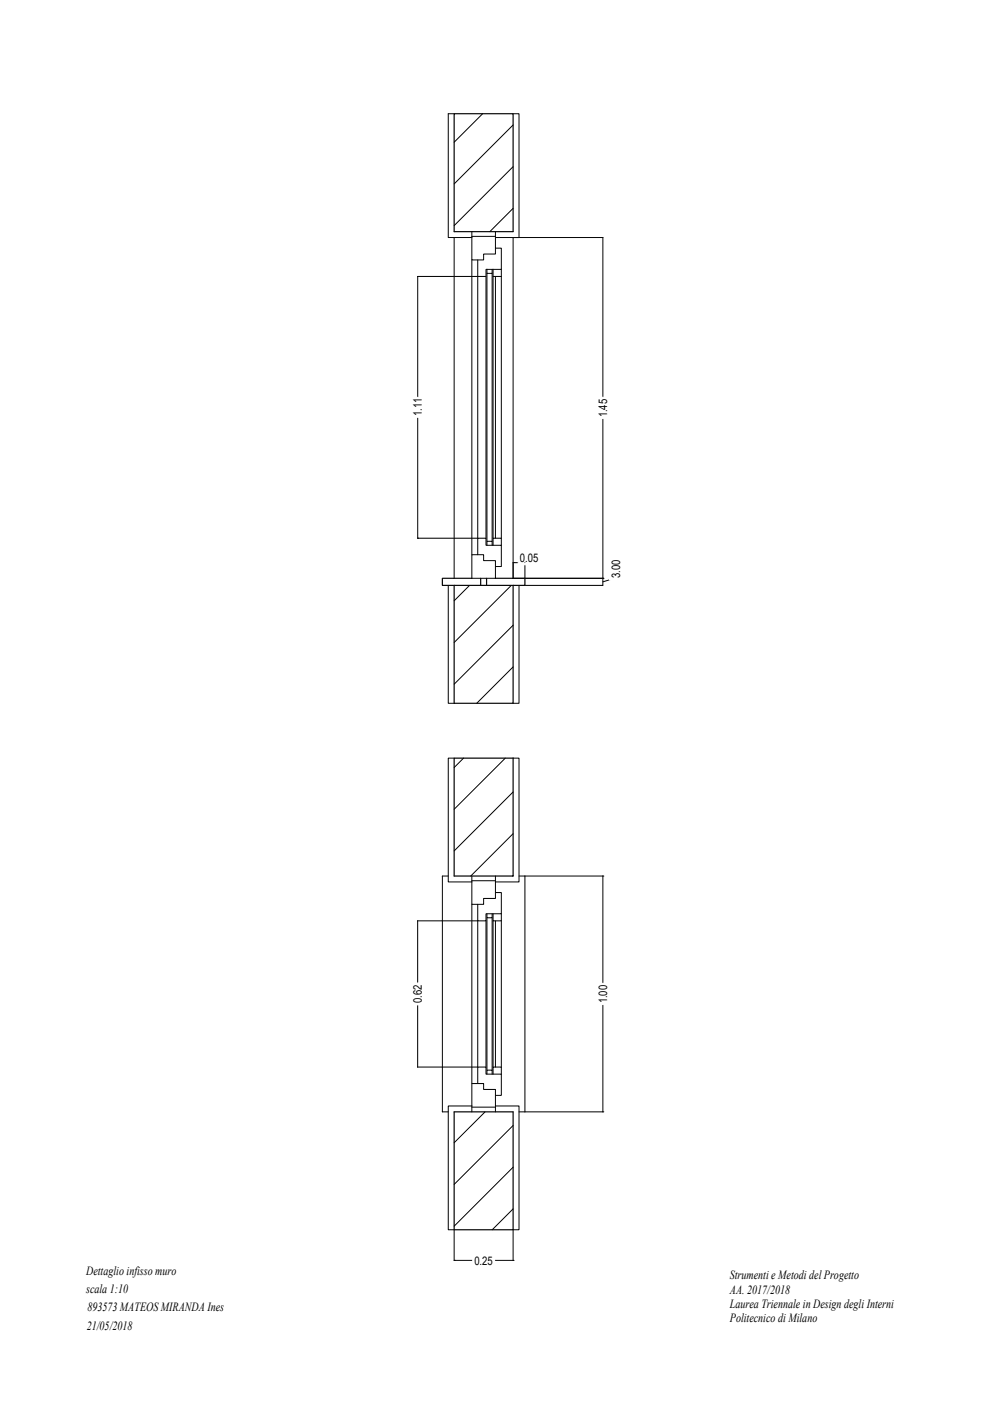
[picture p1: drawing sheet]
<svg xmlns="http://www.w3.org/2000/svg" width="420mm" height="594mm" viewBox="0 0 420 594" stroke-linecap="round" stroke-linejoin="round" font-family="sans-serif">
<!-- layer: A-ANNO-SCRN -->
<g fill="none" stroke="#000" stroke-width=".42">
<path d="M204.6 48.2l-12.1 12.1M217.5 53l-25 25M217.5 70.7l-25 25M217.5 88.3l-9.8 9.9M199.1 248.2l-6.6 6.6M216.8 248.2l-24.3 24.2M217.5 265.1l-25 25M217.5 282.8l-15.4 15.4M196.5 321.5l-4 4M214.2 321.5l-21.7 21.7M217.5 335.8l-25 25M217.5 353.5l-17.9 18"/>
<path d="M217.5 371.2l-.2 .3M205.6 471.5l-13.1 13.1M217.5 477.3l-25 24.9M217.5 494.9l-25 25M217.5 512.6l-8.8 8.9"/>
</g>
<!-- layer: A-WALL-FULL -->
<path d="M192.5 48.2h25v50h-25zM192.5 248.2v50h25v-50M192.5 248.2h25M200 245.2h-12.4v3h4.9M203.8 245.2v3M206.3 245.2v3M210.1 245.2h12.4v3h-5M192.5 321.5h25v50h-25zM192.5 471.5h25v50h-25z" fill="none" stroke="#000" stroke-width=".5"/>
<!-- layer: pryeccionines -->
<g fill="none" stroke="#000" stroke-width=".42">
<path d="M190 48.2h2.5M192.5 100.7v144.5M200 110.2v125M202.5 117.2v111M210.1 117.2v111M212.5 117.2v111M217.5 100.7v144.5M190 371.5h-2.4v100h2.4M220.1 371.5h2.4v100h-2.4M200 383.5v76M202.5 390.5v62M210.1 390.5v62"/>
<path d="M212.5 390.5v62"/>
</g>
<!-- layer: seccionfina -->
<g fill="none" stroke="#000" stroke-width=".42">
<path d="M190 48.2v52.5h10v-2.5M217.5 48.2h2.6v52.5h-10v-2.5M202.5 117.2h-25.4v52.2M206.1 117.2v111M206.5 114.2v1.7h2.2v-1.7M206.5 115.9v113.6M208.7 115.9v113.6M209 117.2v111M217.6 100.7h38M255.6 100.7v68.7M177.1 176.1v52.1h25.4M255.6 176.6v68.6"/>
<path d="M206.5 231.2v-1.7h2.2v1.7M220.6 236.7l-.6 1.9M190 248.2v50h2.5M217.5 245.2v-6.6h5v6.6h33.1v3h-33.1M217.6 245.2h38M220.1 248.2v50h-2.6M261.1 245.1l-5.5 1.6M192.5 321.5h-2.5v52.5h10v-2.5M217.5 321.5h2.6v52.5h-10v-2.5M222.5 371.5h33.1v46.4M202.5 390.5h-25.4v27.2M206.1 390.5v62"/>
<path d="M206.5 387.5v1.7h2.2v-1.7M206.5 389.2v64.6M208.7 389.2v64.6M209 390.5v62M177.1 425.2v27.3h25.4M255.6 425.1v46.4h-33.1M206.5 455.5v-1.7h2.2v1.7M200 471.5v-2.5h-10v52.5h2.5v12.9h8.8M210.1 471.5v-2.5h10v52.5h-2.6v12.9h-8.7"/>
</g>
<!-- layer: sezionetelaio -->
<g fill="none" stroke="#000" stroke-width=".42">
<path d="M200 100.7v9.5h5v-2.5h5.1v-7M200 100.2h10.1M209 114.2v3h3.5v-3M210.1 105.2h2.4v9h-6.4v3h-3.6v-7M200 235.2h5v2.5h5.1v7.5h-10.1zM202.5 235.2v-7h3.6v3h6.4v9h-2.4M209 231.2v-3h3.5v3M200 374v9.5h5v-2.5h5.1v-7M200 373.5h10.1M210.1 378.5h2.4v9h-6.4v3h-3.6v-7M209 387.5v3h3.5v-3M202.5 459.5v-7h3.6v3h6.4v9h-2.4"/>
<path d="M209 455.5v-3h3.5v3M200 469v-9.5h5v2.5h5.1v7M200 469.5h10.1"/>
</g>
<!-- layer: 0 -->
<g fill="none" stroke="#000" stroke-width=".42">
<path d="M177.1 117.2h.1M255.6 100.7h.1M177.1 228.2h.1M217.5 238.6h.1M222.5 238.6h.1M255.6 248.2h.1M255.6 245.2h.1M255.6 371.5h.1M177.1 390.5h.1M177.1 452.5h.1M255.6 471.5h.1M192.5 534.4h.1"/>
<path d="M217.5 534.4h.1"/>
</g>
<!-- layer: seccionfina -->
<g fill="#fff" stroke="#fff" stroke-width=".42">
<path d="M252.9 417v9h5.4zM252.9 417h5.4v9z"/>
<path d="M252.9 168.5v9h5.4zM252.9 168.5h5.4v9z"/>
<path d="M258.4 236.7v9.3h5.5zM258.4 236.7h5.5v9.3z"/>
<path d="M174.4 168.5v8.4h5.4zM174.4 168.5h5.4v8.4z"/>
<path d="M174.3 416.8v9.3h5.5zM174.3 416.8h5.5v9.3z"/>
<path d="M200.4 531.7v5.5l9.3-5.5zM200.4 537.2l9.3-5.5v5.5z"/>
<path d="M219.7 234v5.5l9.3-5.5zM219.7 239.5l9.3-5.5v5.5z"/>
</g>
<g font-size="5.3">
<text x="36.5" y="540.6">Dettaglio infisso muro</text>
<text x="309.4" y="542.4">Strumenti e Metodi del Progetto</text>
<text x="36.5" y="548.5">scala 1:10</text>
<text x="309.5" y="548.5">AA. 2017/2018</text>
<text x="37" y="556.1">893573 MATEOS MIRANDA Ines</text>
<text x="309.5" y="554.6">Laurea Triennale in Design degli Interni</text>
<text x="36.8" y="563.8">21/05/2018</text>
<text x="309.5" y="560.7">Politecnico di Milano</text>
</g>
<g font-size="5">
<text x="178.9" y="176.5" transform="rotate(-90 178.9 176.5)">1.11</text>
<text x="257.4" y="177" transform="rotate(-90 257.4 177)">1.45</text>
<text x="220.4" y="238.5">0.05</text>
<text x="262.9" y="245.2" transform="rotate(-90 262.9 245.2)">3.00</text>
<text x="178.8" y="425.4" transform="rotate(-90 178.8 425.4)">0.62</text>
<text x="257.4" y="425.5" transform="rotate(-90 257.4 425.5)">1.00</text>
<text x="201.1" y="536.2">0.25</text>
</g>
</svg>
